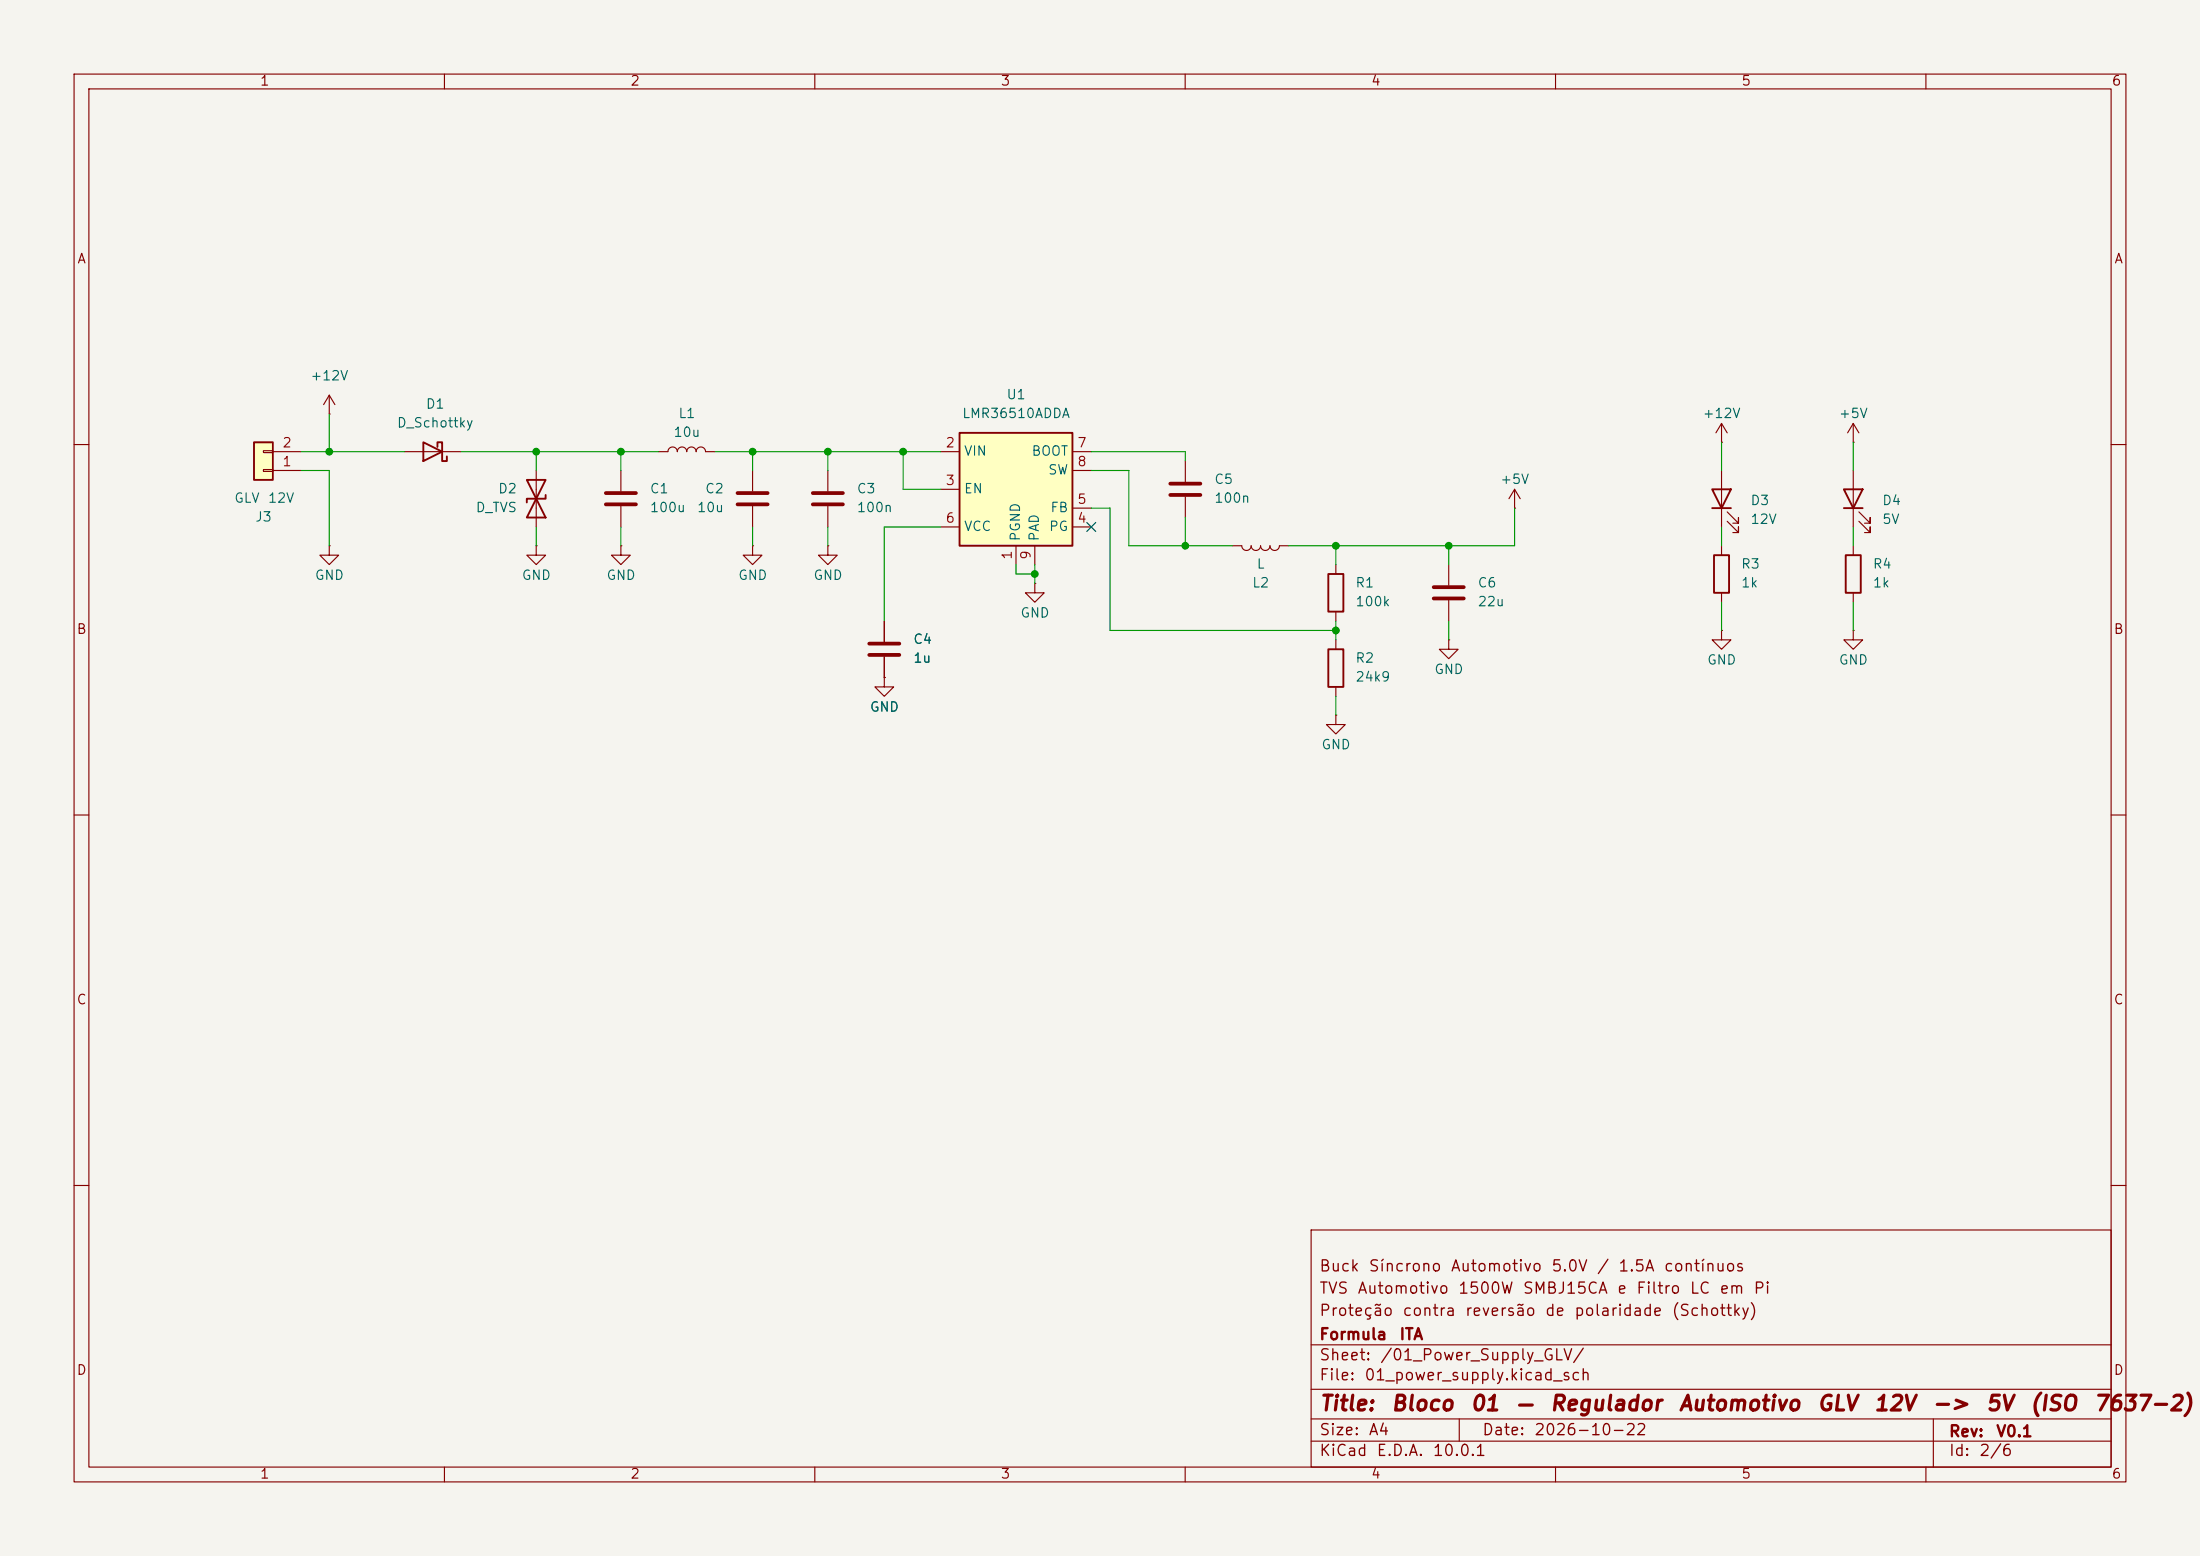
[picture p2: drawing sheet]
<svg xmlns="http://www.w3.org/2000/svg" width="297mm" height="210mm" viewBox="0 0 297 210" stroke-linecap="round" stroke-linejoin="round" font-family="sans-serif">
<path d="M0 0h297v210h-297z" fill="#f5f4ef" stroke="#f5f4ef" stroke-width=".14"/>
<g fill="none" stroke="#840000" stroke-width=".15">
<path d="M10 10h277v190h-277zM12 12h273v186h-273zM60 10v2M110 10v2M160 10v2M210 10v2M260 10v2M44.4 55.9h.1M44.4 53.3l-.7 1.3M44.4 53.3l.8 1.3M44.4 53.3v2.6M10 60h2"/>
<path d="M54.6 61h7.6M83.8 73.7v1.2h1.3l-1.3 1.3-1.3-1.3h1.3M83.8 73.7h.1M101.6 73.7v1.2h1.3l-1.3 1.3-1.3-1.3h1.3M101.6 73.7h.1M139.7 78.7v1.3h1.3l-1.3 1.3-1.3-1.3h1.3M139.7 78.7h.1M166.4 73.7h1.2a.64 .64 0 0 0 .7 .6 .64 .64 0 0 0 .6-.6 .64 .64 0 0 0 .6 .6 .64 .64 0 0 0 .7-.6 .64 .64 0 0 0 .6 .6 .64 .64 0 0 0 .6-.6 .64 .64 0 0 0 .7 .6 .64 .64 0 0 0 .6-.6h1.3M285 60h2M119.4 91.4v1.3h1.2l-1.2 1.3-1.3-1.3h1.3M119.4 91.4h.1M10 110h2"/>
<path d="M285 110h2M10 160h2M177 166h108v32h-108zM285 160h2M60 198v2M110 198v2M160 198v2M177 194.5h108M177 191.5h108M177 187.5h108M177 181.5h108M197 191.5v3"/>
<path d="M210 198v2M260 198v2M261 191.5v6.5"/>
</g>
<path d="M57.1 59.7l2.6 1.3-2.6 1.2zM59.1 60.3v-.6h.6v2.5h.6v-.6" fill="none" stroke="#840000" stroke-width=".25"/>
<path d="M129.5 58.4h15.3v15.3h-15.3z" fill="#ffffc2"/>
<path d="M129.5 58.4h15.3v15.3h-15.3zM71.1 64.8l2.6 5.1h-2.6l2.6-5.1zM73.7 66.8v.5h-2.6v.5" fill="none" stroke="#840000" stroke-width=".25"/>
<g fill="none" stroke="#840000" stroke-width=".15">
<path d="M72.4 73.7v1.2h1.3l-1.3 1.3-1.3-1.3h1.3M72.4 73.7h.1M72.4 63.5v7.6M83.8 63.5v2.8M83.8 68.3v2.8M88.9 61h1.3a.64 .64 0 0 1 .6-.7 .64 .64 0 0 1 .6 .7 .64 .64 0 0 1 .7-.7 .64 .64 0 0 1 .6 .7 .64 .64 0 0 1 .6-.7 .64 .64 0 0 1 .7 .7 .64 .64 0 0 1 .6-.7 .64 .64 0 0 1 .6 .7h1.3M101.6 63.5v2.8M101.6 68.3v2.8M111.8 73.7v1.2h1.2l-1.2 1.3-1.3-1.3h1.3M111.8 73.7h.1M111.8 63.5v2.8M111.8 68.3v2.8"/>
<path d="M127 61h2.5M127 66h2.5M127 71.1h2.5M137.2 73.7v2.5M139.7 73.7v2.5M144.8 61h2.5M144.8 71.1h2.5M144.8 68.6h2.5M144.8 63.5h2.5M160 62.2v2.8M160 67.1v2.8M204.5 68.6h.1"/>
<path d="M204.5 66l-.8 1.3M204.5 66l.7 1.3M204.5 66v2.6M119.4 83.8v2.8M119.4 88.6v2.8"/>
</g>
<path d="M81.8 66.5h4.1M81.8 68.1h4.1M99.6 66.5h4M99.6 68.1h4M109.7 66.5h4.1M109.7 68.1h4.1M158 65.3h4.1M158 66.8h4.1M117.3 86.9h4.1M117.3 88.4h4.1" fill="none" stroke="#840000" stroke-width=".51"/>
<path d="M34.3 59.7h2.5v5.1h-2.5z" fill="#ffffc2"/>
<path d="M34.3 59.7h2.5v5.1h-2.5zM179.3 77.5h2.1v5.1h-2.1zM231.1 66h2.6l-1.3 2.6zM231.1 68.6h2.6M231.4 74.9h2v5.1h-2zM248.9 66h2.6l-1.3 2.6zM248.9 68.6h2.6M249.2 74.9h2v5.1h-2zM179.3 87.6h2.1v5.1h-2.1z" fill="none" stroke="#840000" stroke-width=".25"/>
<g fill="none" stroke="#840000" stroke-width=".15">
<path d="M232.4 59.7h.1M232.4 57.2v2.5M232.4 57.2l-.8 1.2M232.4 57.2l.8 1.2M250.2 59.7h.1M250.2 57.2l-.8 1.2M250.2 57.2l.8 1.2M250.2 57.2v2.5M35.6 63.4h1.2v.2h-1.2zM35.6 60.8h1.2v.3h-1.2zM36.8 63.5h3.8M36.8 61h3.8"/>
<path d="M44.4 73.7v1.2h1.3l-1.3 1.3-1.2-1.3h1.2M44.4 73.7h.1M180.3 76.2v1.3M195.6 76.2v2.8M232.4 63.5v7.6M232.4 73.7v1.2M233.2 70.4l1.5 1.5v-.8v.8h-.8M233.2 69.1l1.5 1.5v-.7v.7h-.8M250.2 63.5v7.6M250.2 73.7v1.2M251 70.4l1.5 1.5v-.8v.8h-.8M251 69.1l1.5 1.5v-.7v.7h-.8"/>
<path d="M119.4 91.4h.1M119.4 83.8v2.8M119.4 88.6v2.8M180.3 96.5v1.3h1.3l-1.3 1.3-1.2-1.3h1.2M180.3 96.5h.1M180.3 82.6v1.2M180.3 86.4v1.2M180.3 92.7v1.3M195.6 86.4v1.2h1.2l-1.2 1.3-1.3-1.3h1.3M195.6 86.4h.1M195.6 81v2.8M232.4 85.1v1.3h1.3l-1.3 1.2-1.3-1.2h1.3"/>
<path d="M232.4 85.1h.1M232.4 80v1.3M250.2 85.1v1.3h1.3l-1.3 1.2-1.3-1.2h1.3M250.2 85.1h.1M250.2 80v1.3"/>
</g>
<path d="M193.5 79.2h4.1M193.5 80.8h4.1" fill="none" stroke="#840000" stroke-width=".51"/>
<g fill="none" stroke="#009600" stroke-width=".15">
<path d="M44.4 55.9v5.1M232.4 59.7v3.8M250.2 59.7v3.8M40.6 61h14M40.6 63.5h3.8v10.2M62.2 61h26.7M72.4 61v2.5M72.4 71.1v2.6M83.8 61v2.5M83.8 71.1v2.6M96.5 61h30.5M101.6 61v2.5"/>
<path d="M101.6 71.1v2.6M111.8 61v2.5M111.8 71.1v2.6M121.9 61v5h5.1M127 71.1h-7.6v12.7M137.2 76.2v1.3h2.5M139.7 76.2v2.5M147.3 61h12.7v1.2M147.3 68.6h2.6v16.5h30.4M147.3 63.5h5.1v10.2h14M160 69.9v3.8M180.3 73.7v2.5"/>
<path d="M195.6 73.7v2.5M204.5 68.6v5.1h-30.5M232.4 71.1v2.6M250.2 71.1v2.6M180.3 83.8v2.6M180.3 94v2.5M195.6 83.8v2.6M232.4 81.3v3.8M250.2 81.3v3.8"/>
</g>
<path d="M146.7 70.5l1.2 1.2M147.9 70.5l-1.2 1.2" fill="none" stroke="#000084" stroke-width=".15"/>
<g fill="#009600" stroke="#009600" stroke-width=".14">
<circle cx="139.7" cy="77.5" r=".46"/>
<circle cx="160" cy="73.7" r=".46"/>
<circle cx="180.3" cy="73.7" r=".46"/>
<circle cx="72.4" cy="61" r=".46"/>
<circle cx="121.9" cy="61" r=".46"/>
<circle cx="111.8" cy="61" r=".46"/>
<circle cx="101.6" cy="61" r=".46"/>
<circle cx="83.8" cy="61" r=".46"/>
<circle cx="44.4" cy="61" r=".46"/>
<circle cx="180.3" cy="85.1" r=".46"/>
<circle cx="195.6" cy="73.7" r=".46"/>
</g>
<g font-size="2" fill="#840000">
<text x="178" y="190.9">Title:</text>
<text x="187.7" y="190.9">Bloco</text>
<text x="198.4" y="190.9">01</text>
<text x="204.5" y="190.9">—</text>
<text x="209.1" y="190.9">Regulador</text>
<text x="226.5" y="190.9">Automotivo</text>
<text x="245.2" y="190.9">GLV</text>
<text x="252.8" y="190.9">12V</text>
<text x="260.7" y="190.9">-&gt;</text>
<text x="268" y="190.9">5V</text>
<text x="273.9" y="190.9">(ISO</text>
<text x="282.5" y="190.9">7637-2)</text>
</g>
<g font-size="1.5" fill="#840000">
<text x="178" y="172">Buck</text>
<text x="184.7" y="172">Síncrono</text>
<text x="195.7" y="172">Automotivo</text>
<text x="209.3" y="172">5.0V</text>
<text x="215.5" y="172">/</text>
<text x="218.4" y="172">1.5A</text>
<text x="224.5" y="172">contínuos</text>
<text x="178" y="178">Proteção</text>
<text x="178" y="175">TVS</text>
<text x="183.2" y="175">Automotivo</text>
<text x="189.2" y="178">contra</text>
<text x="196.7" y="175">1500W</text>
<text x="197.7" y="178">reversão</text>
<text x="205.5" y="175">SMBJ15CA</text>
<text x="208.5" y="178">de</text>
<text x="212.4" y="178">polaridade</text>
<text x="218.2" y="175">e</text>
<text x="220.8" y="175">Filtro</text>
<text x="225.6" y="178">(Schottky)</text>
<text x="228" y="175">LC</text>
<text x="232" y="175">em</text>
<text x="236.6" y="175">Pi</text>
<text x="178" y="184">Sheet:</text>
<text x="178" y="181.2">Formula</text>
<text x="186.2" y="184">/01_Power_Supply_GLV/</text>
<text x="188.8" y="181.2">ITA</text>
<text x="178" y="186.7">File:</text>
<text x="184.1" y="186.7">01_power_supply.kicad_sch</text>
<text x="178" y="196.9">KiCad</text>
<text x="178" y="194.1">Size:</text>
<text x="184.7" y="194.1">A4</text>
<text x="185.7" y="196.9">E.D.A.</text>
<text x="193.3" y="196.9">10.0.1</text>
<text x="200" y="194.1">Date:</text>
<text x="207" y="194.1">2026-10-22</text>
<text x="263" y="194.3">Rev:</text>
<text x="263" y="196.9">Id:</text>
<text x="267.1" y="196.9">2/6</text>
<text x="269.4" y="194.3">V0.1</text>
</g>
<g font-size="1.3" fill="#840000">
<text x="35" y="11.9">1</text>
<text x="85" y="11.9">2</text>
<text x="135" y="11.9">3</text>
<text x="185" y="11.9">4</text>
<text x="235" y="11.9">5</text>
<text x="285" y="11.9">6</text>
<text x="10.3" y="35.9">A</text>
<text x="285.3" y="35.9">A</text>
<text x="10.3" y="85.9">B</text>
<text x="285.3" y="85.9">B</text>
<text x="10.3" y="135.9">C</text>
<text x="285.3" y="135.9">C</text>
<text x="10.3" y="185.9">D</text>
<text x="285.3" y="185.9">D</text>
<text x="35" y="199.9">1</text>
<text x="85" y="199.9">2</text>
<text x="135" y="199.9">3</text>
<text x="185" y="199.9">4</text>
<text x="235" y="199.9">5</text>
<text x="285" y="199.9">6</text>
</g>
<g font-size="1.3" fill="#006464">
<text x="41.8" y="51.7">+12V</text>
<text x="53.5" y="58">D_Schottky</text>
<text x="57.4" y="55.5">D1</text>
<text x="90.8" y="59.3">10u</text>
<text x="91.5" y="56.7">L1</text>
<text x="129.8" y="56.7">LMR36510ADDA</text>
<text x="135.8" y="54.2">U1</text>
<text x="229.8" y="56.7">+12V</text>
<text x="248.2" y="56.7">+5V</text>
<text x="130" y="61.8">VIN</text>
<text x="139.2" y="61.8">BOOT</text>
<text x="141.4" y="64.4">SW</text>
<text x="163.8" y="65.6">C5</text>
<text x="202.4" y="65.6">+5V</text>
<text x="31.5" y="68.2">GLV</text>
<text x="34.4" y="70.7">J3</text>
<text x="36.1" y="68.2">12V</text>
<text x="64.1" y="69.4">D_TVS</text>
<text x="67.2" y="66.9">D2</text>
<text x="87.6" y="66.9">C1</text>
<text x="87.6" y="69.4">100u</text>
<text x="94" y="69.4">10u</text>
<text x="95.1" y="66.9">C2</text>
<text x="115.6" y="66.9">C3</text>
<text x="115.6" y="69.4">100n</text>
<text x="130" y="66.9">EN</text>
<text x="130" y="72">VCC</text>
<text x="141.5" y="72">PG</text>
<text x="141.7" y="69.4">FB</text>
<text x="163.8" y="68.2">100n</text>
<text x="236.2" y="68.5">D3</text>
<text x="236.2" y="71">12V</text>
<text x="254" y="68.5">D4</text>
<text x="254" y="71">5V</text>
<text x="138" y="73.2" transform="rotate(-90 138 73.2)">PGND</text>
<text x="140.6" y="73.2" transform="rotate(-90 140.6 73.2)">PAD</text>
<text x="169.6" y="77.1">L</text>
<text x="235" y="77.1">R3</text>
<text x="252.7" y="77.1">R4</text>
<text x="42.4" y="78.6">GND</text>
<text x="70.4" y="78.6">GND</text>
<text x="81.8" y="78.6">GND</text>
<text x="99.6" y="78.6">GND</text>
<text x="109.7" y="78.6">GND</text>
<text x="137.7" y="83.7">GND</text>
<text x="169" y="79.6">L2</text>
<text x="182.9" y="79.6">R1</text>
<text x="182.9" y="82.1">100k</text>
<text x="199.4" y="79.6">C6</text>
<text x="199.4" y="82.1">22u</text>
<text x="235" y="79.6">1k</text>
<text x="252.7" y="79.6">1k</text>
<text x="123.2" y="87.2">C4</text>
<text x="123.2" y="89.8">1u</text>
<text x="182.9" y="89.8">R2</text>
<text x="182.9" y="92.3">24k9</text>
<text x="193.5" y="91.3">GND</text>
<text x="230.4" y="90">GND</text>
<text x="248.2" y="90">GND</text>
<text x="117.3" y="96.4">GND</text>
<text x="178.3" y="101.4">GND</text>
</g>
<g font-size="1.3" fill="#a90000">
<text x="38" y="63.2">1</text>
<text x="38" y="60.7">2</text>
<text x="127.6" y="60.7">2</text>
<text x="127.6" y="65.8">3</text>
<text x="145.3" y="60.7">7</text>
<text x="145.3" y="63.2">8</text>
<text x="127.6" y="70.9">6</text>
<text x="145.3" y="70.9">4</text>
<text x="145.3" y="68.3">5</text>
<text x="136.9" y="75.6" transform="rotate(-90 136.9 75.6)">1</text>
<text x="139.4" y="75.6" transform="rotate(-90 139.4 75.6)">9</text>
</g>
</svg>
